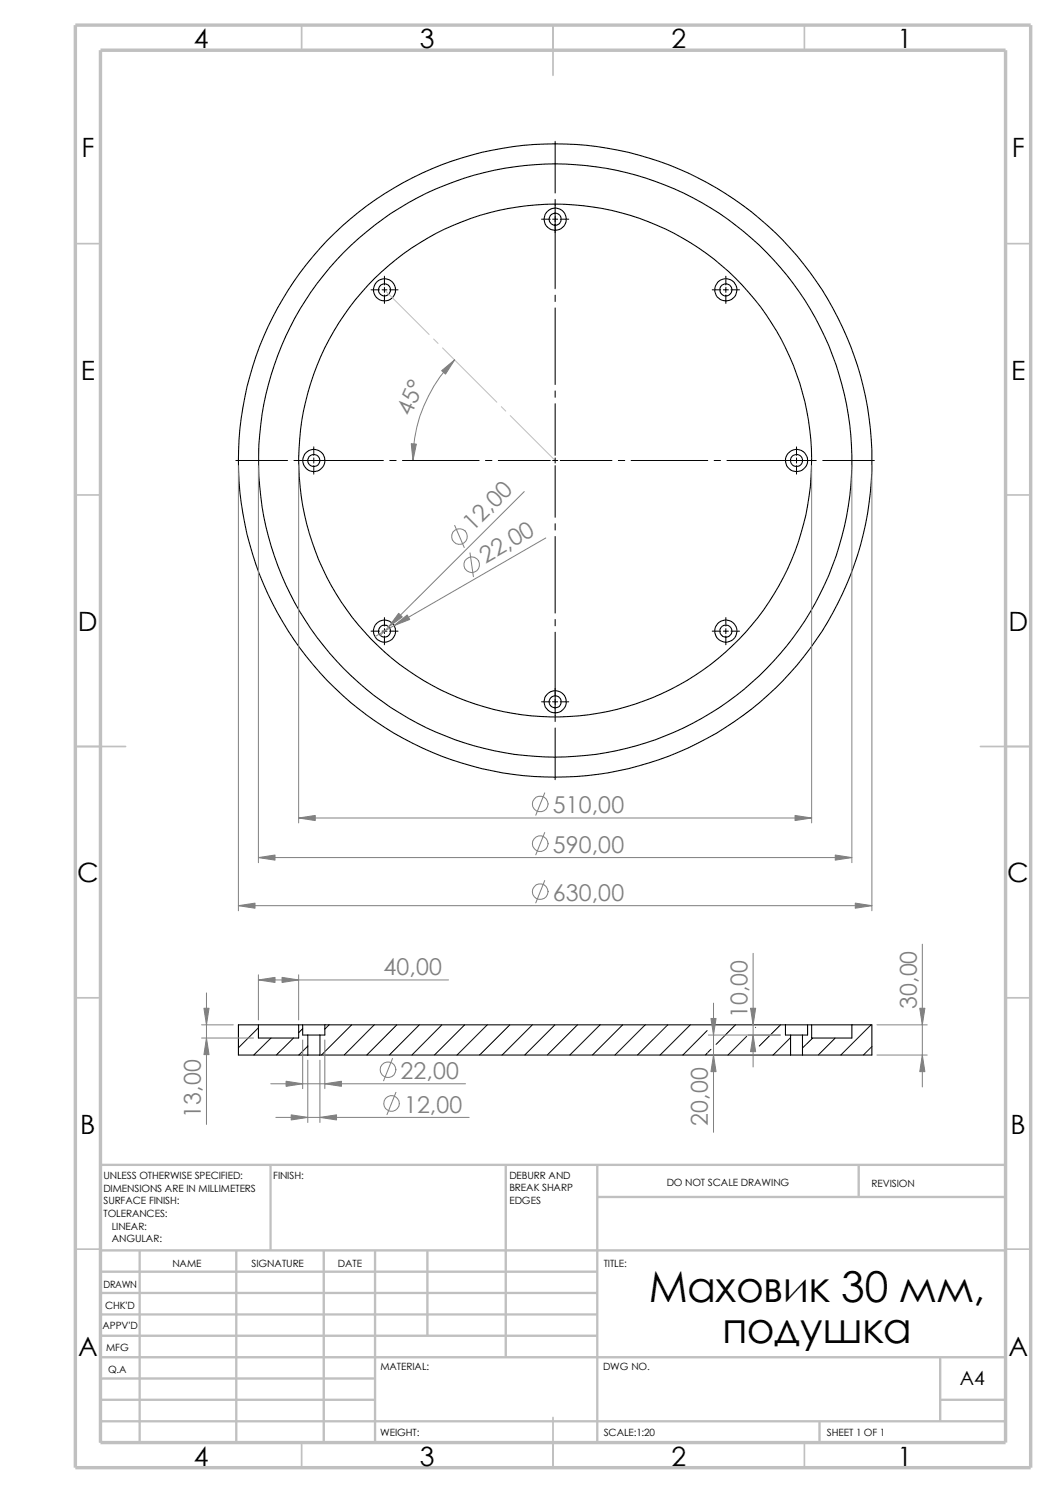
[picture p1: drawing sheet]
<svg xmlns="http://www.w3.org/2000/svg" width="210mm" height="297mm" viewBox="0 0 210 297" stroke-linecap="round" stroke-linejoin="round" font-family="sans-serif">
<g fill="none" stroke="#c0c0c0" stroke-width=".34">
<path d="M60 5v5M110 5v10M160 5v5M15 48.5h5M200 48.5h5M15 98.5h5M200 98.5h5M15 148.5h10M195 148.5h10M15 198.5h5M200 198.5h5M15 248.5h5"/>
<path d="M200 248.5h5M60 287v5M110 282v10M160 287v5"/>
</g>
<g fill="none" stroke="#c0c0c0" stroke-width=".47">
<path d="M53.8 231.7v17.1M100.6 231.7v38.3M118.8 231.7v55.3M118.8 238.1h81.2M170.8 231.7v6.4M200 231.7h-180v55.3M20 248.8h180M20 257.2h98.8M20 253h98.8M27.8 248.8v38.2M47 248.8v38.2M64.4 248.8v38.2"/>
<path d="M74.6 248.8v38.2M85 248.8v16.9M20 265.7h98.8M20 261.5h98.8M20 278.5h54.6M20 274.2h54.6M20 270h180M187 278.5h13M187 270v12.7M20 282.7h180M163 282.7v4.3"/>
</g>
<path d="M15 5h190v287h-190zM20 10h180v277h-180z" fill="none" stroke="#c0c0c0" stroke-width=".68" stroke-linecap="butt"/>
<g fill="none" stroke="#000" stroke-width=".21">
<path d="M51.4 203.9v2.6h8v-2.6M51.4 203.9h-4v6h13.8M51.4 203.9h8M59.4 203.9h.8M60.2 203.9h4.4M60.2 203.9v2h1M61.2 205.9v4M61.2 205.9h2.4M61.2 209.9h2.4M63.6 205.9v4M63.6 209.9h93.6M64.6 203.9v2h-1"/>
<path d="M64.6 203.9h91.6M156.2 203.9h4.4M156.2 203.9v2h1M157.2 205.9v4M157.2 205.9h2.4M157.2 209.9h2.4M159.6 205.9v4M160.6 203.9v2h-1M160.6 203.9h.8M161.4 203.9h8M161.4 203.9v2.6h8v-2.6M169.4 203.9h4v6h-13.8"/>
<circle cx="76.5" cy="57.7" r="2.19"/>
<circle cx="76.5" cy="57.7" r="1.2"/>
<circle cx="110.4" cy="43.6" r="2.2"/>
<circle cx="110.4" cy="43.6" r="1.2"/>
<circle cx="144.4" cy="57.7" r="1.21"/>
<circle cx="144.4" cy="57.7" r="2.19"/>
<circle cx="62.4" cy="91.6" r="2.2"/>
<circle cx="62.4" cy="91.6" r="1.2"/>
<circle cx="110.4" cy="91.6" r="59"/>
<circle cx="110.4" cy="91.6" r="51"/>
<circle cx="110.4" cy="91.6" r="63"/>
<circle cx="158.4" cy="91.6" r="2.2"/>
<circle cx="158.4" cy="91.6" r="1.2"/>
<circle cx="76.5" cy="125.6" r="2.2"/>
<circle cx="76.5" cy="125.6" r="1.19"/>
<circle cx="110.4" cy="139.6" r="1.2"/>
<circle cx="110.4" cy="139.6" r="2.2"/>
<circle cx="144.4" cy="125.5" r="1.2"/>
<circle cx="144.4" cy="125.6" r="2.2"/>
</g>
<g fill="none" stroke="#000" stroke-width=".2">
<path d="M110.4 28.1v10.3M110.4 39.7v17.7M73.8 57.7h1.7M76 57.7h1M76.5 54.9v1.8M76.5 57.1v1.1M76.5 58.7v1.7M77.5 57.7h1.7M107.7 43.6h1.7M109.9 43.6h1M110.4 58.7v1.3M111.4 43.6h1.7"/>
<path d="M141.6 57.7h1.7M143.8 57.7h1.1M144.4 54.9v1.8M144.4 57.1v1.1M144.4 58.7v1.7M145.4 57.7h1.7M110.4 61.3v15.2M110.4 77.8v1.2M46.9 91.6h10.3M58.5 91.6h17.7M62.4 88.9v1.7M62.4 91.1v1"/>
<path d="M62.4 92.6v1.7M77.5 91.6h1.3M80.1 91.6h15.2M96.6 91.6h1.2M99.1 91.6h10.3M109.9 91.6h1M110.4 80.3v10.3M110.4 91.1v1M110.4 92.6v10.3M111.4 91.6h10.3M123 91.6h1.2M125.5 91.6h15.3"/>
<path d="M142 91.6h1.3M144.6 91.6h17.7M158.4 88.9v1.7M158.4 91.1v1M158.4 92.6v1.7M163.6 91.6h10.3M110.4 104.2v1.3M110.4 106.7v15.3M73.8 125.6h1.7M76 125.6h1M76.5 122.9v1.6M76.5 125.1v1"/>
<path d="M76.5 126.5v1.8M77.5 125.6h1.7M107.7 139.6h1.7M109.9 139.6h1M110.4 123.2v1.3M110.4 125.8v17.8M111.4 139.6h1.7M141.6 125.6h1.7M143.8 125.6h1.1M144.4 122.9v1.6M144.4 125.1v1M144.4 126.5v1.8"/>
<path d="M145.4 125.6h1.7M110.4 144.8v10.3M47.5 203.9l-.1 .1M51.4 204.5l-4 3.9M53.9 206.5l-3.4 3.4M58.4 206.5l-3.5 3.4M60.2 204.6l-.8 .8M61.2 208.1l-1.8 1.8M65.4 203.9l-.8 .8M69.9 203.9l-6 6M74.4 203.9l-5.9 6M78.9 203.9l-6 6"/>
<path d="M83.4 203.9l-6 6M87.9 203.9l-6 6M92.4 203.9l-6 6M96.9 203.9l-6 6M101.4 203.9l-6 6M105.9 203.9l-6 6M110.4 203.9l-6 6M114.9 203.9l-6.1 6M119.3 203.9l-6 6M123.8 203.9l-6 6M128.3 203.9l-6 6M132.8 203.9l-6 6"/>
<path d="M137.3 203.9l-6 6M140.6 205l-4.8 4.9M140.6 209.5l-.3 .4M141.4 208.7l-.6 .7M146.3 203.9l-3.9 3.9M148.5 206.2l-3.7 3.7M150.2 204.4h.1M155.2 203.9l-4.2 4.2M157.2 206.4l-3.4 3.5M161.6 206.5l-2 2M166.1 206.5l-3.4 3.4M173.2 203.9l-6 6"/>
<path d="M173.4 208.2l-1.7 1.7"/>
</g>
<path d="M76.5 57.7l8.8 8.8M86.2 67.4l.9 .9M88 69.2l10.8 10.8M99.7 80.9l.9 .9M101.5 82.7l8.9 8.9" fill="none" stroke="#c0c0c0" stroke-width=".2"/>
<g fill="none" stroke="#808080" stroke-width=".2">
<path d="M90.4 71.6a28.3 28.3 0 0 0-8.3 20M47.4 92.6v88.6M51.4 92.6v79M59.4 92.6v71.1M104.3 97.8l-28.7 28.6M161.4 92.6v71.1M169.4 92.6v79M173.4 92.6v88.6M90.4 104.5l1.9 4.4M93.5 110l.6 4.7M108.5 107l-34 19.7M108.3 157.7l-1.7 4.5"/>
<path d="M51.4 170.6h118M59.4 162.7h102M108.3 175.2l-1.7 4.4M108.3 165.6l-1.7 4.5M41.1 197.5v26.2M47.4 180.2h126M51.4 194.9h37.8M51.4 193.9v9M59.4 193.9v9M141.9 199.6v25.7M149.8 189.7v22.6M183.4 187.8v28.4"/>
<path d="M40.1 203.9h6.3M40.1 206.5h10.3M53.8 215.6h38.8M60.2 206.9v9.7M61.2 210.9v12.4M63.6 210.9v12.4M64.6 206.9v9.7M78.1 210.6l-1.8 4.4M78.7 217.3l-1.7 4.4M140.9 205.9h14.3M174.4 203.9h10M174.4 209.9h10"/>
<path d="M54.9 222.3h38.4"/>
<circle cx="91.4" cy="106.7" r="1.57"/>
<circle cx="93.8" cy="112.3" r="1.57"/>
<circle cx="107.4" cy="159.9" r="1.57"/>
<circle cx="107.4" cy="177.4" r="1.57"/>
<circle cx="107.4" cy="167.8" r="1.56"/>
<circle cx="77.2" cy="212.8" r="1.56"/>
<circle cx="77.9" cy="219.5" r="1.55"/>
</g>
<g fill="#808080" stroke="#808080" stroke-width=".2">
<path d="M87.8 73.7l2.6-2.1-1.8 2.8z"/>
<path d="M81.8 88.3h1l-.7 3.3z"/>
<path d="M56.1 194.4l3.3 .5-3.3 .6z"/>
<path d="M51.4 194.9l3.3-.5v1.1z"/>
<path d="M149.8 205.9l.5 3.3h-1z"/>
<path d="M149.3 200.6h1l-.5 3.3z"/>
<path d="M141.9 209.9l.5 3.3h-1z"/>
<path d="M141.4 202.6h1l-.5 3.3z"/>
<path d="M40.6 200.6h1l-.5 3.3z"/>
<path d="M41.1 206.5l.5 3.3h-1z"/>
<path d="M57.9 221.8l3.3 .5-3.3 .5z"/>
<path d="M63.6 222.3l3.3-.5v1z"/>
<path d="M64.6 215.6l3.3-.5v1z"/>
<path d="M56.9 215.1l3.3 .5-3.3 .5z"/>
<path d="M182.9 200.6h1l-.5 3.3z"/>
<path d="M183.4 209.9l.5 3.3h-1z"/>
<path d="M170.1 179.7l3.3 .5-3.3 .5z"/>
<path d="M51.4 170.6l3.3-.5v1z"/>
<path d="M79.3 122l.7 .7-2.7 2z"/>
<path d="M47.4 180.2l3.3-.5v1z"/>
<path d="M166.1 170.1l3.3 .5-3.3 .5z"/>
<path d="M78.4 124.5l2.6-2.2 .5 .9z"/>
<path d="M59.4 162.7l3.3-.5v1z"/>
<path d="M158.1 162.2l3.3 .5-3.3 .5z"/>
</g>
<g font-size="8.5">
<text x="129" y="259">Маховик 30 мм,</text>
<text x="143.6" y="267.1">подушка</text>
</g>
<g font-size="5.3">
<text x="38.5" y="9.6">4</text>
<text x="83.5" y="9.6">3</text>
<text x="133.5" y="9.6">2</text>
<text x="178.5" y="9.6">1</text>
<text x="16.2" y="31.3">F</text>
<text x="201.2" y="31.3">F</text>
<text x="16" y="75.6">E</text>
<text x="201.1" y="75.6">E</text>
<text x="15.5" y="125.6">D</text>
<text x="200.6" y="125.6">D</text>
<text x="15.3" y="175.6">C</text>
<text x="200.3" y="175.6">C</text>
<text x="16" y="225.6">B</text>
<text x="201" y="225.6">B</text>
<text x="15.5" y="269.8">A</text>
<text x="200.5" y="269.8">A</text>
<text x="38.5" y="291.6">4</text>
<text x="83.5" y="291.6">3</text>
<text x="133.5" y="291.6">2</text>
<text x="178.5" y="291.6">1</text>
</g>
<g font-size="4.6" fill="#808080">
<text x="81.7" y="82.9" transform="rotate(-67 81.7 82.9)">45°</text>
<text x="94" y="105.8" transform="rotate(-45 94 105.8)">12,0</text>
<text x="96.6" y="112.1" transform="rotate(-30 96.6 112.1)">22,00</text>
<text x="109.9" y="161.8">510,00</text>
<text x="109.9" y="169.6">590,00</text>
<text x="109.9" y="179.2">630,00</text>
<text x="76.2" y="194">40,00</text>
<text x="148.7" y="202.6" transform="rotate(-90 148.7 202.6)">10,00</text>
<text x="182.3" y="200.8" transform="rotate(-90 182.3 200.8)">30,00</text>
<text x="79.7" y="214.6">22,00</text>
<text x="80.3" y="221.3">12,00</text>
<text x="40" y="222.4" transform="rotate(-90 40 222.4)">13,00</text>
<text x="140.8" y="224" transform="rotate(-90 140.8 224)">20,00</text>
</g>
<text font-size="3.9" x="190.9" y="275.5">A4</text>
<g font-size="2">
<text x="20.6" y="234.6">UNLESS OTHERWISE SPECIFIED:</text>
<text x="20.6" y="237.1">DIMENSIONS ARE IN MILLIMETERS</text>
<text x="20.6" y="239.6">SURFACE FINISH:</text>
<text x="54.4" y="234.6">FINISH:</text>
<text x="101.3" y="237">BREAK SHARP</text>
<text x="101.3" y="239.5">EDGES</text>
<text x="101.3" y="234.5">DEBURR AND</text>
<text x="132.6" y="236">DO NOT SCALE DRAWING</text>
<text x="173.3" y="236.2">REVISION</text>
<text x="20.6" y="242.1">TOLERANCES:</text>
<text x="22.2" y="244.6">LINEAR:</text>
<text x="22.2" y="247.1">ANGULAR:</text>
<text x="50" y="252">SIGNATURE</text>
<text x="67.2" y="252">DATE</text>
<text x="120.1" y="252">TITLE:</text>
<text x="20.6" y="256.2">DRAWN</text>
<text x="34.3" y="252.1">NAME</text>
<text x="20.9" y="260.4">CHK'D</text>
<text x="20.4" y="264.5">APPV'D</text>
<text x="21.1" y="268.8">MFG</text>
<text x="21.5" y="273.1">Q.A</text>
<text x="75.6" y="272.5">MATERIAL:</text>
<text x="119.9" y="272.5">DWG NO.</text>
<text x="75.6" y="285.6">WEIGHT:</text>
<text x="120.1" y="285.6">SCALE:1:20</text>
<text x="164.5" y="285.6">SHEET 1 OF 1</text>
</g>
</svg>
